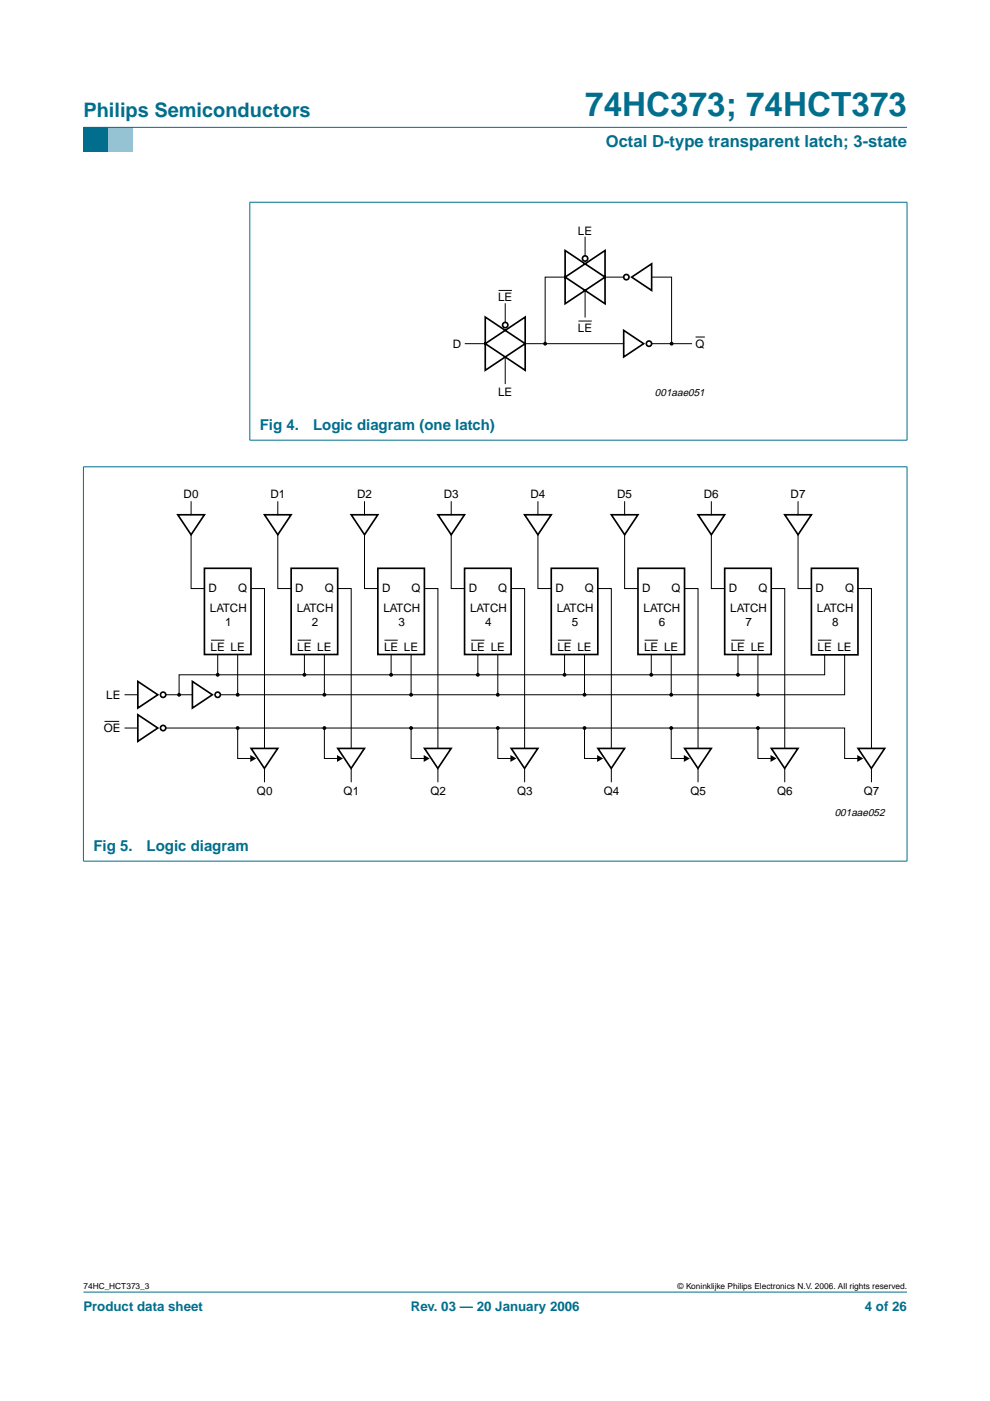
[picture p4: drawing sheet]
<svg xmlns="http://www.w3.org/2000/svg" width="210mm" height="297mm" viewBox="0 0 210 297" stroke-linecap="round" stroke-linejoin="round" font-family="sans-serif">
<path d="M17.7 273.9h174.6z" fill="#006e8c" stroke="#006e8c" stroke-width=".21"/>
<path d="M17.7 27h5.3v5.3h-5.3z" fill-rule="evenodd" fill="#006e8c"/>
<path d="M23 27h5.3v5.3h-5.3z" fill-rule="evenodd" fill="#96c4d6"/>
<g fill="#006e8c" stroke="#006e8c" stroke-width=".21">
<path d="M17.7 27h174.6z"/>
<path d="M53 42.9v50.4z"/>
<path d="M192.3 42.9v50.4z"/>
<path d="M52.9 42.9h139.5z"/>
<path d="M52.9 93.3h139.5z"/>
<path d="M17.7 99v83.5z"/>
<path d="M192.3 99v83.5z"/>
<path d="M17.6 99h174.8z"/>
<path d="M17.6 182.6h174.8z"/>
</g>
<g fill="none" stroke="#000" stroke-width=".21">
<path d="M119.8 58.8h-4.2v14.1M124.1 50.3v3.9M128.3 58.8h3.9M138.2 58.8h4.2v14.1M98.7 72.9h4.2M107.1 64.4v4M107.1 75.7v5.6M111.4 72.9h20.8M124.1 61.6v5.6M138.2 72.9h8.4M40.5 113.4v11.4h2.8M40.5 106.4v2.7"/>
<path d="M58.9 113.4v11.4h2.8M58.9 106.4v2.7M77.3 113.4v11.4h2.8M77.3 106.4v2.7M95.7 113.4v11.4h2.8M95.7 106.4v2.7M114.1 113.4v11.4h2.8M114.1 106.4v2.7M132.4 113.4v11.4h2.9M132.4 106.4v2.7M150.8 113.4v11.4h2.9M150.8 106.4v2.7"/>
<path d="M169.2 113.4v11.4h2.8M169.2 106.4v2.7M44.7 135.7h2.9M46.2 138.8v4.3M50.4 138.8v8.5M53.2 124.8h2.9v33.8M63.1 135.7h2.9M64.5 138.8v4.3M68.8 138.8v8.5M71.6 124.8h2.9v33.8M81.5 135.7h2.8M82.9 138.8v4.3"/>
<path d="M87.2 138.8v8.5M89.9 124.8h2.9v33.8M99.9 135.7h2.8M101.3 138.8v4.3M105.5 138.8v8.5M108.3 124.8h2.9v33.8M118.3 135.7h2.8M119.7 138.8v4.3M123.9 138.8v8.5M126.7 124.8h2.9v33.8M136.7 135.7h2.8M138.1 138.8v4.3"/>
<path d="M142.3 138.8v8.5M145.1 124.8h2.9v33.8M155.1 135.7h2.8M156.5 138.8v4.3M160.7 138.8v8.5M163.5 124.8h2.9v33.8M173.4 135.7h2.9M174.9 138.8v4.3h-136.9v4.2M179.1 138.8v8.5h-132.4M181.9 124.8h2.9v33.8M22.2 152.9h3.1M26.4 147.3h2.8"/>
<path d="M26.4 154.4h2.8M35.2 154.4h143.9v6.4h2.8M35.2 147.3h5.6M50.4 154.4v6.4h3.1M68.8 154.4v6.4h3.1M87.2 154.4v6.4h3.1M105.5 154.4v6.4h3.2M123.9 154.4v6.4h3.1M142.3 154.4v6.4h3.1M160.7 154.4v6.4h3.1M56.1 162.9v3M74.5 162.9v3"/>
<path d="M92.8 162.9v3M111.2 162.9v3M129.6 162.9v3M148 162.9v3M166.4 162.9v3M184.8 162.9v3"/>
</g>
<g fill="none" stroke="#000" stroke-width=".35">
<path d="M119.8 53.1l4.3 2.8-4.3 2.9zM119.8 58.8l4.3 2.8-4.3 2.8zM124.1 55.9l4.2-2.8v5.7zM133.9 58.8l4.3-2.9v5.7zM102.9 67.2l4.2 2.8-4.2 2.9zM102.9 72.9l4.2 2.8-4.2 2.8zM107.1 70l4.3-2.8v5.7zM107.1 75.7l4.3-2.8v5.6zM124.1 61.6l4.2-2.8v5.6zM132.2 70l4.3 2.9-4.3 2.8zM37.7 109.1h5.6l-2.8 4.3zM56.1 109.1h5.6l-2.8 4.3z"/>
<path d="M74.5 109.1h5.6l-2.8 4.3zM92.8 109.1h5.7l-2.8 4.3zM111.2 109.1h5.7l-2.8 4.3zM129.6 109.1h5.7l-2.9 4.3zM148 109.1h5.6l-2.8 4.3zM166.4 109.1h5.6l-2.8 4.3zM43.3 120.5h9.9v18.3h-9.9zM61.7 120.5h9.9v18.3h-9.9zM80.1 120.5h9.9v18.3h-9.9zM98.5 120.5h9.9v18.3h-9.9zM116.9 120.5h9.9v18.3h-9.9zM135.3 120.5h9.8v18.3h-9.8z"/>
<path d="M153.6 120.5h9.9v18.3h-9.9zM172 120.5h9.9v18.3h-9.9zM29.2 144.5l4.3 2.8-4.3 2.8zM29.2 151.5l4.3 2.9-4.3 2.8zM40.8 144.5l4.2 2.8-4.2 2.8zM53.2 158.7h5.7l-2.8 4.2zM71.6 158.7h5.7l-2.9 4.2zM90 158.7h5.7l-2.9 4.2zM108.4 158.7h5.6l-2.8 4.2zM126.8 158.7h5.6l-2.8 4.2zM145.2 158.7h5.6l-2.8 4.2zM163.5 158.7h5.7l-2.8 4.2z"/>
<path d="M181.9 158.7h5.7l-2.8 4.2z"/>
<circle cx="124.1" cy="54.8" r=".56"/>
<circle cx="132.8" cy="58.8" r=".56"/>
<circle cx="107.1" cy="68.9" r=".56"/>
<circle cx="137.6" cy="72.9" r=".56"/>
<circle cx="34.6" cy="147.3" r=".56"/>
<circle cx="34.6" cy="154.4" r=".56"/>
<circle cx="46.2" cy="147.3" r=".56"/>
</g>
<g fill="#000" stroke="#000" stroke-width=".25">
<circle cx="115.6" cy="72.9" r=".28"/>
<circle cx="142.4" cy="72.9" r=".28"/>
<circle cx="38" cy="147.3" r=".28"/>
<circle cx="46.2" cy="143.1" r=".28"/>
<circle cx="50.4" cy="147.3" r=".28"/>
<circle cx="50.4" cy="154.4" r=".28"/>
<circle cx="64.5" cy="143.1" r=".28"/>
<circle cx="68.8" cy="154.4" r=".28"/>
<circle cx="68.8" cy="147.3" r=".28"/>
<circle cx="82.9" cy="143.1" r=".28"/>
<circle cx="87.2" cy="147.3" r=".28"/>
<circle cx="87.2" cy="154.4" r=".28"/>
<circle cx="101.3" cy="143.1" r=".28"/>
<circle cx="105.5" cy="147.3" r=".28"/>
<circle cx="105.5" cy="154.4" r=".28"/>
<circle cx="119.7" cy="143.1" r=".28"/>
<circle cx="123.9" cy="147.3" r=".28"/>
<circle cx="123.9" cy="154.4" r=".28"/>
<circle cx="138.1" cy="143.1" r=".28"/>
<circle cx="142.3" cy="147.3" r=".28"/>
<circle cx="142.3" cy="154.4" r=".28"/>
<circle cx="156.5" cy="143.1" r=".28"/>
<circle cx="160.7" cy="147.3" r=".28"/>
<circle cx="160.7" cy="154.4" r=".28"/>
</g>
<path d="M105.7 61.6h2.8zM122.6 68.1h2.9zM147.5 71.5h2z" fill="#000" stroke="#000" stroke-width=".21"/>
<path d="M53.1 160.1l1.2 .7-1.2 .7zM71.5 160.1l1.2 .7-1.2 .7zM89.8 160.1l1.3 .7-1.3 .7zM108.2 160.1l1.3 .7-1.3 .7zM126.6 160.1l1.3 .7-1.3 .7zM145 160.1l1.3 .7-1.3 .7zM163.4 160.1l1.3 .7-1.3 .7zM181.8 160.1l1.2 .7-1.2 .7z" fill="#000"/>
<text font-size="7.1" fill="#006e8c" x="124.1" y="24.7">74HC373; 74HCT373</text>
<text font-size="4.2" fill="#006e8c" x="17.7" y="24.9">Philips Semiconductors</text>
<text font-size="3.5" fill="#006e8c" x="128.4" y="31.1">Octal D-type transparent latch; 3-state</text>
<g font-size="3.2" fill="#006e8c">
<text x="55.1" y="91.2">Fig 4.</text>
<text x="66.4" y="91.2">Logic diagram (one latch)</text>
<text x="19.8" y="180.5">Fig 5.</text>
<text x="31.1" y="180.5">Logic diagram</text>
</g>
<g font-size="2.8" fill="#006e8c">
<text x="17.7" y="278">Product data sheet</text>
<text x="87.1" y="278">Rev. 03 — 20 January 2006</text>
<text x="183.4" y="278">4 of 26</text>
</g>
<g font-size="2.5">
<text x="122.5" y="49.7">LE</text>
<text x="105.6" y="63.8">LE</text>
<text x="122.5" y="70.3">LE</text>
<text x="96" y="73.7">D</text>
<text x="147.5" y="73.7">Q</text>
<text x="105.6" y="83.9">LE</text>
<text x="38.9" y="105.5">D0</text>
<text x="57.3" y="105.5">D1</text>
<text x="75.7" y="105.5">D2</text>
<text x="94.1" y="105.5">D3</text>
<text x="112.5" y="105.5">D4</text>
<text x="130.9" y="105.5">D5</text>
<text x="149.2" y="105.5">D6</text>
<text x="167.6" y="105.5">D7</text>
<text x="44.2" y="125.6">D</text>
<text x="50.5" y="125.6">Q</text>
<text x="62.6" y="125.6">D</text>
<text x="68.9" y="125.6">Q</text>
<text x="81" y="125.6">D</text>
<text x="87.3" y="125.6">Q</text>
<text x="99.4" y="125.6">D</text>
<text x="105.6" y="125.6">Q</text>
<text x="117.8" y="125.6">D</text>
<text x="124" y="125.6">Q</text>
<text x="136.1" y="125.6">D</text>
<text x="142.4" y="125.6">Q</text>
<text x="154.5" y="125.6">D</text>
<text x="160.8" y="125.6">Q</text>
<text x="172.9" y="125.6">D</text>
<text x="179.2" y="125.6">Q</text>
<text x="44.5" y="129.8">LATCH</text>
<text x="62.9" y="129.8">LATCH</text>
<text x="81.3" y="129.8">LATCH</text>
<text x="99.7" y="129.8">LATCH</text>
<text x="118.1" y="129.8">LATCH</text>
<text x="136.4" y="129.8">LATCH</text>
<text x="154.8" y="129.8">LATCH</text>
<text x="173.2" y="129.8">LATCH</text>
<text x="44.7" y="138">LE LE</text>
<text x="47.7" y="132.8">1</text>
<text x="63" y="138">LE LE</text>
<text x="66.1" y="132.8">2</text>
<text x="81.4" y="138">LE LE</text>
<text x="84.5" y="132.8">3</text>
<text x="99.8" y="138">LE LE</text>
<text x="102.9" y="132.8">4</text>
<text x="118.2" y="138">LE LE</text>
<text x="121.3" y="132.8">5</text>
<text x="136.6" y="138">LE LE</text>
<text x="139.7" y="132.8">6</text>
<text x="155" y="138">LE LE</text>
<text x="158" y="132.8">7</text>
<text x="173.3" y="138">LE LE</text>
<text x="176.4" y="132.8">8</text>
<text x="22.5" y="148.1">LE</text>
<text x="22" y="155.2">OE</text>
<text x="54.5" y="168.5">Q0</text>
<text x="72.9" y="168.5">Q1</text>
<text x="91.2" y="168.5">Q2</text>
<text x="109.6" y="168.5">Q3</text>
<text x="128" y="168.5">Q4</text>
<text x="146.4" y="168.5">Q5</text>
<text x="164.8" y="168.5">Q6</text>
<text x="183.2" y="168.5">Q7</text>
</g>
<g font-size="2.2">
<text x="138.9" y="83.9">001aae051</text>
<text x="177" y="172.9">001aae052</text>
</g>
<g font-size="1.8">
<text x="17.7" y="273.4">74HC_HCT373_3</text>
<text x="143.7" y="273.4">© Koninklijke Philips Electronics N.V. 2006. All rights reserved.</text>
</g>
</svg>
